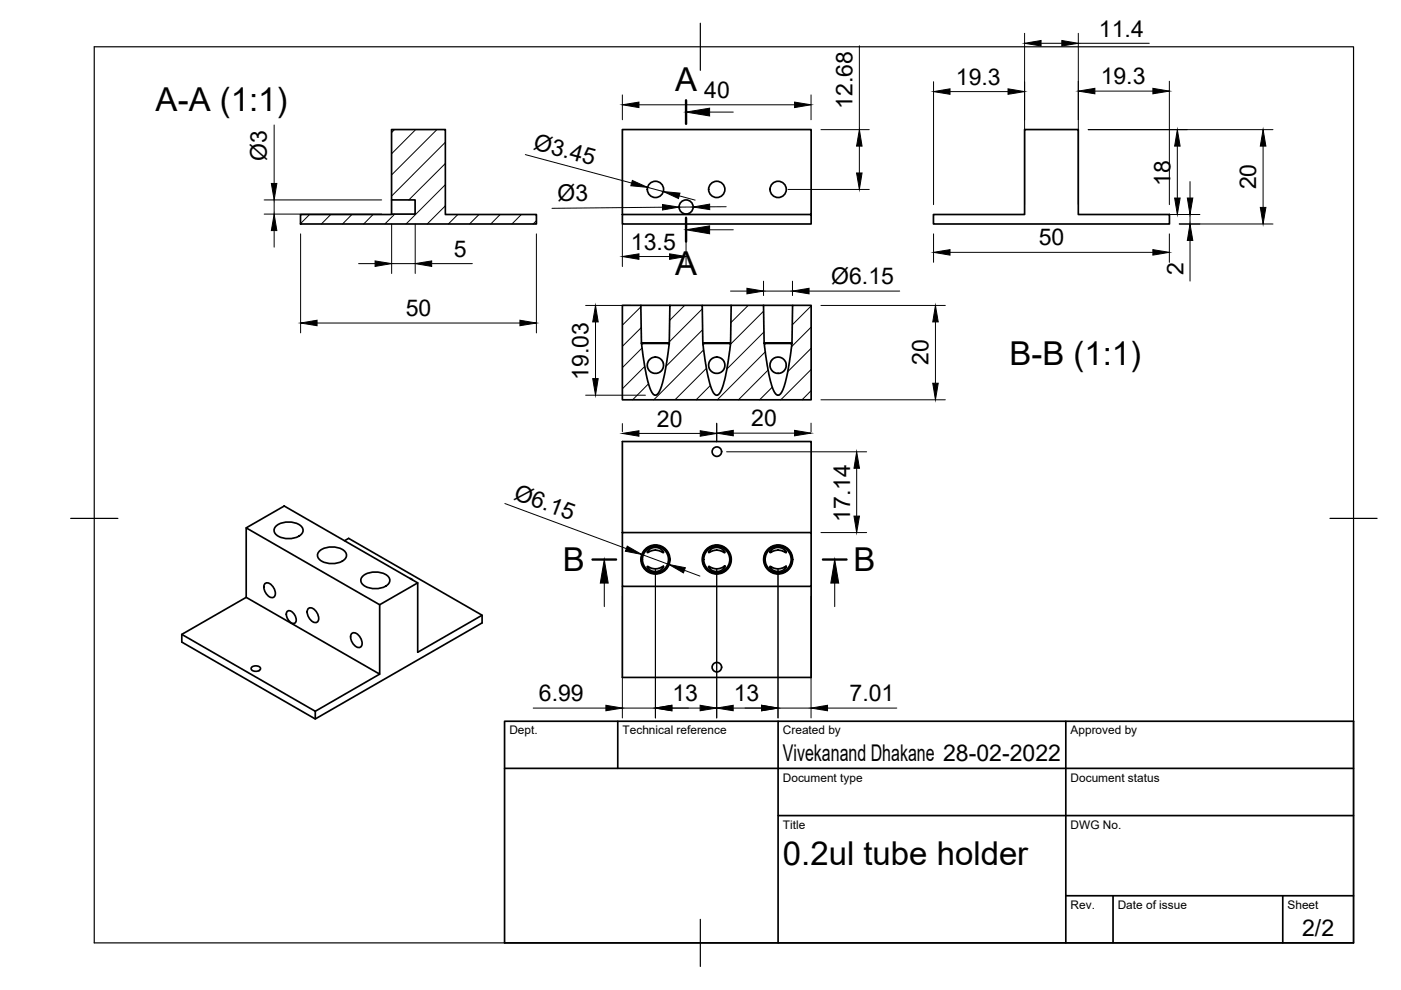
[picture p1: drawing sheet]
<svg xmlns="http://www.w3.org/2000/svg" width="297mm" height="210mm" viewBox="0 0 297 210" stroke-linecap="round" stroke-linejoin="round" font-family="sans-serif">
<!-- layer: Visible -->
<g fill="none" stroke="#000" stroke-width=".36">
<path d="M63.7 45.5l24.3-.1v-3h-5v-14.9h11.4v18h19.3v2h-50zM83 42.4v3M132 45.5h40v2h-40v-20h40v18M197.9 45.5h19.3v-18h11.4v18h19.3v2h-50zM135.9 64.7h6.1M136 72.8h5.9M136.2 72.8h5.5zM141.7 72.8h.2l.1-8.1h6.9l.1 8.1h.2M141.7 72.8h.2l-.5 3.9-1 4.7-.8 1.9-.4 .4-.4 .1-.6-.7-.6-1.3-1.1-5.5-.5-3.5h.2h-.2l-.1-8.1h-3.9v20.1h40v-20.1h-4l-.1 8.1h-.2M148.9 64.7h6.1M149 72.8h5.9M149.2 72.8h5.5z"/>
<path d="M161.9 64.7h6.1M162 72.8l-.1-8.1h-6.9l-.1 8.1h-.2h.2l-.6 4.1-1.1 5.2-.6 1.3-.6 .4-.3-.1-.4-.4-.8-1.8-1-5-.5-3.7h.2M162 72.8h.2h-.2l.5 3.5 .9 4.7 .8 2.1 .3 .5 .4 .2 .3-.1 .4-.4 .8-1.9 1-4.7 .5-3.9h-.2M162 72.8h5.9M162.2 72.8h5.5zM52.2 111.9l8.1-4.6 28.3 16.3-8.1 4.6zM52.2 111.9v14.8l28.3 16.2v-14.7M58.5 111.6a4.4 4.4 0 0 1 5.4 0 1.25 1.25 0 0 1-.5 2.1 4.6 4.6 0 0 1-4.9-.4 1.15 1.15 0 0 1 0-1.7zM67.7 116.9a4.4 4.4 0 0 1 5.4 0 1.25 1.25 0 0 1-.5 2.1 4.6 4.6 0 0 1-4.9-.4 1.15 1.15 0 0 1 0-1.7zM73 114.7l.9-.6 28.3 16.3v1.7l-35.4 20.3-28.3-16.3v-1.6l13.7-7.8M132 112.9h40v11.4h-40v-30.7h40v19.3M137.5 116.6l1-.5h.8l1 .4 .4 .6-1-.4-.9-.1-1.6 .6z"/>
<path d="M150.4 116.8l.9-.6 .9-.1 1 .4 .5 .7-1.6-.6-.9 .1-1 .5zM163.4 116.7l.7-.5 1.1-.1 1 .4 .5 .6-1-.4-.9-.1-1.5 .6zM38.5 134.5l28.3 16.3v1.6M56.2 123.7a1.49 1.49 0 0 1 2 1.2 1.32 1.32 0 0 1-.3 1.8 2.13 2.13 0 0 1-1.7-3zM60.9 129.6a1.28 1.28 0 0 1 1.7 1 1.14 1.14 0 0 1-.2 1.6 1.85 1.85 0 0 1-1.5-2.6zM65.4 129a1.49 1.49 0 0 1 1.9 1.2 1.32 1.32 0 0 1-.2 1.8 2.13 2.13 0 0 1-1.7-3zM74.6 134.3a1.49 1.49 0 0 1 1.9 1.2 1.32 1.32 0 0 1-.2 1.8 2.13 2.13 0 0 1-1.7-3zM76.9 122.2a4.4 4.4 0 0 1 5.4 0 1.25 1.25 0 0 1-.5 2.1 4.6 4.6 0 0 1-4.9-.4 1.15 1.15 0 0 1 0-1.7zM87 122.6l.5 .3M88.6 123.6v14.7l13.6-7.9M132 124.3v19.3h40v-19.3M137.2 120.1l1.5 .5h.8l1.2-.5-.2 .4-.6 .5-1.1 .2-1.1-.4z"/>
<path d="M150.2 120.1l1.5 .5h.8l1.1-.5 .1 .1-.9 .8-1 .2-1.1-.4zM163.3 120.1l1.4 .5h.8l1.2-.5-.2 .4-.6 .5-1.1 .2-1.1-.4zM53.3 141.5a1.25 1.25 0 0 1 1.9 .3 1.16 1.16 0 0 1-2 0zM80.5 142.9l-13.7 7.9"/>
<circle cx="139" cy="40.2" r="1.73"/>
<circle cx="145.5" cy="43.9" r="1.49"/>
<circle cx="152" cy="40.2" r="1.73"/>
<circle cx="165" cy="40.2" r="1.73"/>
<circle cx="139" cy="77.4" r="1.72"/>
<circle cx="152" cy="77.4" r="1.73"/>
<circle cx="165" cy="77.4" r="1.72"/>
<circle cx="152" cy="95.8" r="1.01"/>
<circle cx="139" cy="118.6" r="2.94"/>
<circle cx="139" cy="118.6" r="3.1"/>
<circle cx="139" cy="118.6" r="2.76"/>
<circle cx="139" cy="118.6" r="2.95"/>
<circle cx="152" cy="118.6" r="2.94"/>
<circle cx="152" cy="118.6" r="3.1"/>
<circle cx="152" cy="118.6" r="2.76"/>
<circle cx="152" cy="118.6" r="2.95"/>
<circle cx="165" cy="118.6" r="2.94"/>
<circle cx="165" cy="118.6" r="3.1"/>
<circle cx="165" cy="118.6" r="2.76"/>
<circle cx="165" cy="118.6" r="2.95"/>
<circle cx="152" cy="141.5" r="1.01"/>
</g>
<g fill="#000" stroke="#000" stroke-width=".21">
<circle cx="136.2" cy="72.8" r=".17"/>
<circle cx="141.7" cy="72.8" r=".17"/>
<circle cx="149.2" cy="72.8" r=".17"/>
<circle cx="154.7" cy="72.8" r=".17"/>
<circle cx="162.2" cy="72.8" r=".17"/>
<circle cx="167.7" cy="72.8" r=".17"/>
<circle cx="153.6" cy="120.1" r=".17"/>
</g>
<!-- layer: Border -->
<path d="M20 9.9h267v190h-267zM148.5 4.9v10M15 109.9h10M282 109.9h10M148.5 194.9v10" fill="none" stroke="#000" stroke-width=".25"/>
<!-- layer: TitleBlock -->
<path d="M107 152.9h180v47h-180zM131 152.9v10M165 152.9v47M226 152.9v47M107 162.9h180M165 172.9h122M226 189.9h61M236 189.9v10M272 189.9v10" fill="none" stroke="#000" stroke-width=".36"/>
<!-- layer: Hatching -->
<g fill="none" stroke="#000" stroke-width=".21">
<path d="M83.6 27.5l-.6 .6M88.1 27.5l-5.1 5.1M92.6 27.5l-9.6 9.6M94.4 30.2l-11.4 11.4M94.4 34.7l-7.7 7.7M94.4 39.2l-8.3 8.3M65.6 45.5l-1.9 1.9M70.1 45.5l-2 2M74.6 45.5l-2 2M79.1 45.5l-2 2M83.7 45.4l-2.1 2.1M94.4 43.6l-3.8 3.9"/>
<path d="M97.1 45.5l-2 2M101.6 45.5l-2.1 2M106 45.5l-1.9 2M110.5 45.5l-2 2M113.7 46.8l-.7 .7M135.9 65l-3.9 4M136 69.5l-4 3.9M136.1 73.8l-4.1 4.1M136.7 77.7l-4.7 4.7M145.1 64.8l-3.1 3.1M148.9 65.5l-7 7M148.9 69.9l-7.7 7.8"/>
<path d="M149.2 74.2l-10.6 10.6M149.8 78.1l-6.7 6.7M158.6 64.8l-3.6 3.6M161.9 66l-7 7M162 70.4l-7.9 7.8M162.2 74.6l-10.1 10.2M162.8 78.5l-6.2 6.3M172 64.9l-4 4M172 69.4l-4.2 4.1M172 73.9l-5 4.9M172 78.4l-6.5 6.4M137.5 81.4l-3.4 3.4"/>
<path d="M150.6 81.7l-3 3.1M163.7 82.1l-2.6 2.7M172 82.8l-1.9 2"/>
</g>
<!-- layer: Annotations -->
<path d="M145.5 21.3v5M145.5 46.2v5M125.6 118.6h5M174.5 118.6h5" fill="none" stroke="#000" stroke-width=".51"/>
<path d="M150.5 23.8h5M150.5 48.7h5M128.1 123.6v5M177 123.6v5" fill="none" stroke="#000" stroke-width=".21"/>
<path d="M145.5 23.8l5-.9v1.7zM145.5 48.7l5-.8v1.7zM128.1 118.6l.8 5h-1.6zM177 118.6l.8 5h-1.7z" fill="#000" stroke="#000" stroke-width=".21"/>
<!-- layer: Dimensions -->
<g fill="none" stroke="#000" stroke-width=".21">
<path d="M182.2 9.7v17.8M197.9 17.3v26.1M201.4 19.4h12.3M217.2 7.1v36.3M220.7 9.2h4.4M228.6 7.1v36.3M228.6 9.2h15.1M232.1 19.3h12.3M247.9 17.2v26.2M58.1 26.5v12.4M111.4 32.8l22.5 6M132 20.1v5.3"/>
<path d="M135.5 22.2h33M137.3 39.7l3.3 .9M172 20.1v5.3M174.1 27.5h10.2M182.2 31v5.7M230.7 27.5h39.2M249.6 31v11M252.3 38.5v3.5M267.8 31v13M56 45.4h24.9M56 42.4h24.9M58.1 42.4v3"/>
<path d="M58.1 48.9v3.5M63.7 49.6v21M76 55.9h3.5M83 47.5v10.5M83 55.9h5M88 47.5v10.5M91.5 55.9h8.6M113.7 49.6v21M132 47.6v8.9M135.5 54.4h6.5M140.5 43.9l-23.5 .3M144 41.5l3.4 .9"/>
<path d="M145.5 46v10.5M147 43.9h-3M154 43.8l-3.5 .1M161.9 59.6v3.1M167.1 40.2h17.2M168 59.6v3.1M197.9 49.6v6M201.4 53.5h43M230.7 45.5h23.7M247.9 49.6v6M250 47.5h19.9M252.3 45.5v2"/>
<path d="M252.3 51v8.6M67.2 68.5h43M124.2 64.8h9.6M126.3 68.3v12M154.9 61.7h3.5M161.9 61.7h6.1M171.5 61.7h19.3M174.1 64.8h26.3M198.3 68.3v13M124.2 83.8h12.6M132 89.8v1.7M135.5 91.9h13"/>
<path d="M152 89.7v4M154.1 95.8h29.6M155.5 91.8h13M172 89.7v1.8M174.1 84.8h26.3M181.6 99.3v10.1M107 106.8l25.8 9.5M136.1 117.6l5.7 2.1M174.1 112.9h9.6M132 126.4v25.8M139 120.7v31.5M145.1 120.9l3.3 1.2"/>
<path d="M152 120.7v31.5M165 120.7v31.5M172 126.4v25.8M113.1 150.1h15.4M132 150.1h7M142.5 150.1h5.9M155.4 150.1h6.1M165 150.1h7M175.5 150.1h14.6"/>
</g>
<g fill="#000" stroke="#000" stroke-width=".21">
<path d="M197.9 19.4l3.5-.6v1.2zM213.7 18.8l3.5 .6-3.5 .6zM217.2 9.2l3.5-.6v1.2zM225.1 8.6l3.5 .6-3.5 .6zM228.6 19.3l3.5-.6v1.2zM244.4 18.7l3.5 .6-3.5 .6zM57.5 38.9h1.2l-.6 3.5zM134.1 38.3l3.2 1.4-3.5-.3zM132 22.2l3.5-.6v1.2zM168.5 21.6l3.5 .6-3.5 .6zM181.6 36.7h1.2l-.6 3.5zM182.2 27.5l.6 3.5h-1.2z"/>
<path d="M249.6 27.5l.6 3.5h-1.2zM267.8 27.5l.6 3.5h-1.2zM58.1 45.4l.6 3.5h-1.2zM79.5 55.3l3.5 .6-3.5 .6zM88 55.9l3.5-.6v1.2zM132 54.4l3.5-.6v1.2zM140.5 43.4l3.5 .5-3.5 .6zM142 53.8l3.5 .6-3.5 .6zM140.6 40.6l3.6 .4-.4 1.1zM147 43.9l3.5-.6v1.1zM197.9 53.5l3.5-.6v1.2zM244.4 52.9l3.5 .6-3.5 .6z"/>
<path d="M249 42h1.2l-.6 3.5zM251.7 42h1.2l-.6 3.5zM252.3 47.5l.6 3.5h-1.2zM267.2 44h1.2l-.6 3.5zM63.7 68.5l3.5-.6v1.2zM110.2 67.9l3.5 .6-3.5 .6zM126.3 64.8l.5 3.5h-1.1zM158.4 61.1l3.5 .6-3.5 .6zM168 61.7l3.5-.6v1.2zM198.3 64.8l.6 3.5h-1.1zM125.7 80.3h1.1l-.5 3.5zM132 91.9l3.5-.6v1.2z"/>
<path d="M148.5 91.3l3.5 .6-3.5 .6zM152 91.8l3.5-.6v1.2zM168.5 91.2l3.5 .6-3.5 .6zM181.6 95.8l.6 3.5h-1.1zM197.8 81.3h1.1l-.6 3.5zM133 115.8l3.1 1.8-3.5-.7zM181.1 109.4h1.1l-.6 3.5zM141.8 119.7l3.5 .7-.4 1.1zM128.5 149.5l3.5 .6-3.5 .6zM139 150.1l3.5-.6v1.2zM148.4 149.5l3.6 .6-3.6 .6zM152 150.1l3.4-.6v1.2z"/>
<path d="M161.5 149.5l3.5 .6-3.5 .6zM172 150.1l3.5-.6v1.2z"/>
</g>
<g font-size="7">
<text x="33" y="23.6">A-A (1:1)</text>
<text x="143.1" y="19.3">A</text>
<text x="143.1" y="58.2">A</text>
<text x="214" y="77.3">B-B (1:1)</text>
<text x="119.3" y="121.1">B</text>
<text x="181" y="121.1">B</text>
<text x="166" y="183.4">0.2ul tube holder</text>
</g>
<g font-size="4.9">
<text x="233" y="7.8">11.4</text>
<text x="202.7" y="18">19.3</text>
<text x="233.4" y="17.9">19.3</text>
<text x="149.3" y="20.8">40</text>
<text x="180.7" y="23.1" transform="rotate(-90 180.7 23.1)">12.68</text>
<text x="56.6" y="34.2" transform="rotate(-90 56.6 34.2)">Ø3</text>
<text x="112.9" y="31.6" transform="rotate(15 112.9 31.6)">Ø3.45</text>
<text x="248.2" y="39.4" transform="rotate(-90 248.2 39.4)">18</text>
<text x="266.3" y="40.2" transform="rotate(-90 266.3 40.2)">20</text>
<text x="118.2" y="42.6" transform="rotate(-1 118.2 42.6)">Ø3</text>
<text x="133.8" y="52.9">13.5</text>
<text x="220.2" y="52">50</text>
<text x="96.2" y="54.4">5</text>
<text x="250.9" y="58.3" transform="rotate(-90 250.9 58.3)">2</text>
<text x="176.2" y="60.2">Ø6.15</text>
<text x="86" y="67">50</text>
<text x="196.9" y="77.4" transform="rotate(-90 196.9 77.4)">20</text>
<text x="124.8" y="80.6" transform="rotate(-90 124.8 80.6)">19.03</text>
<text x="139.3" y="90.4">20</text>
<text x="159.3" y="90.4">20</text>
<text x="108.7" y="105.7" transform="rotate(20 108.7 105.7)">Ø6.15</text>
<text x="180.2" y="110.6" transform="rotate(-90 180.2 110.6)">17.14</text>
<text x="114.3" y="148.7">6.99</text>
<text x="142.6" y="148.7">13</text>
<text x="155.6" y="148.7">13</text>
<text x="180.1" y="148.7">7.01</text>
<text x="166" y="161.4">Vivekanand Dhakane 28-02-2022</text>
<text x="276.1" y="198.6">2/2</text>
</g>
<g font-size="2.5">
<text x="108" y="155.7">Dept.</text>
<text x="132" y="155.7">Technical reference</text>
<text x="166" y="155.7">Created by</text>
<text x="227" y="155.7">Approved by</text>
<text x="166" y="165.7">Document type</text>
<text x="227" y="165.7">Document status</text>
<text x="166" y="175.7">Title</text>
<text x="227" y="175.7">DWG No.</text>
<text x="227" y="192.7">Rev.</text>
<text x="237" y="192.7">Date of issue</text>
<text x="273" y="192.7">Sheet</text>
</g>
</svg>
